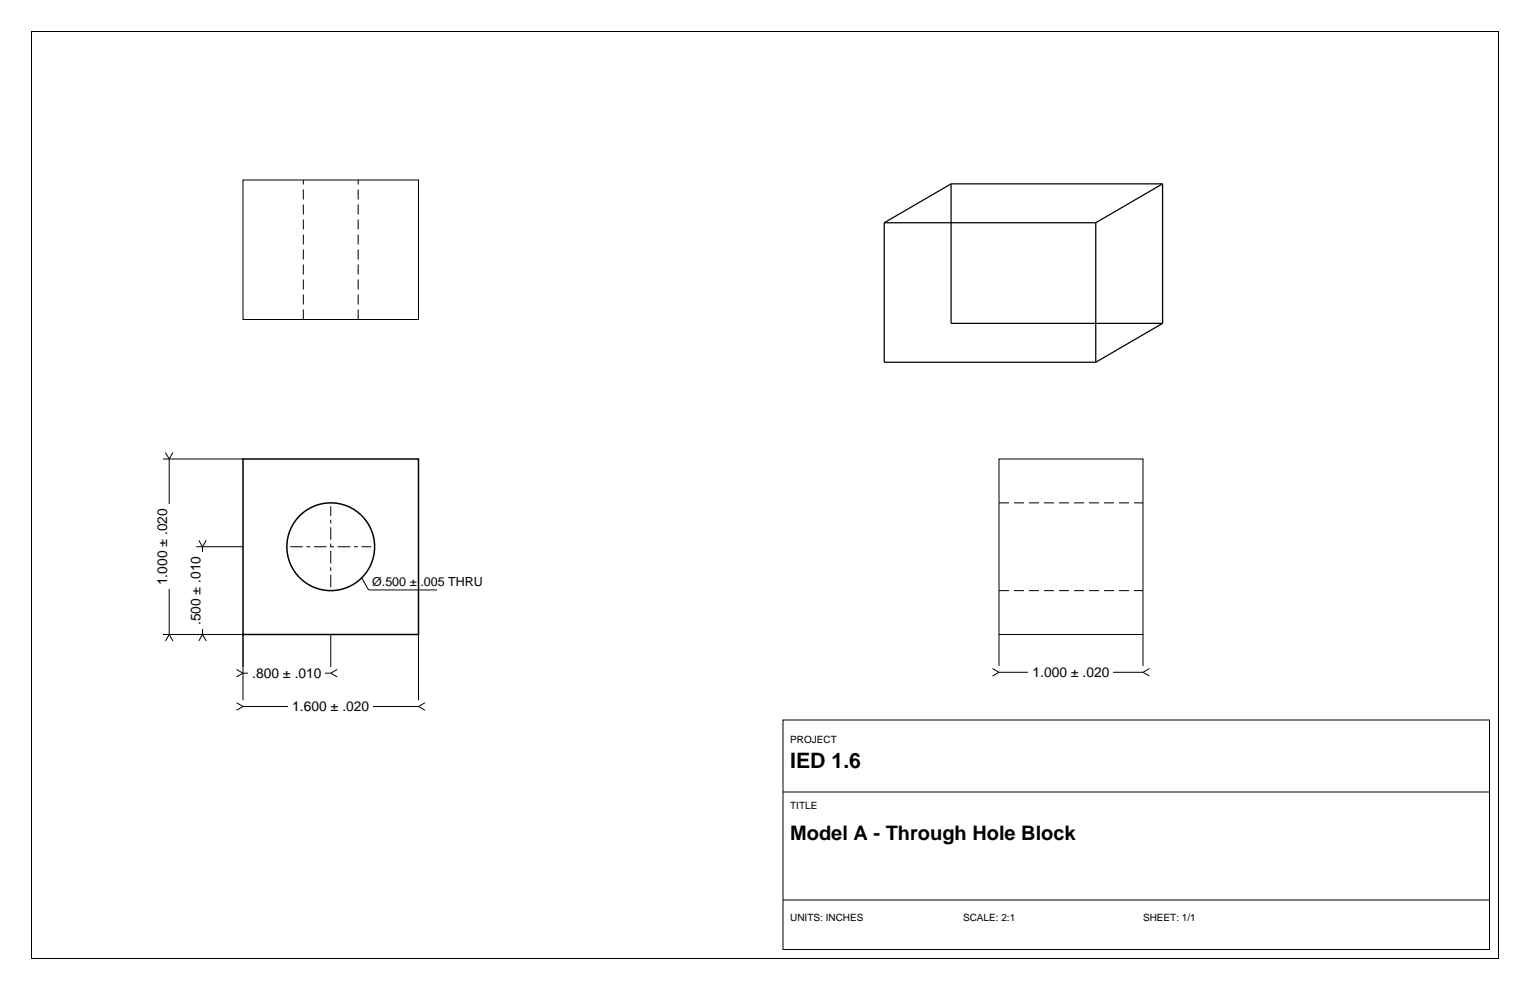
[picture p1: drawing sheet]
<svg xmlns="http://www.w3.org/2000/svg" width="432mm" height="279mm" viewBox="0 0 432 279" stroke-linecap="round" stroke-linejoin="round" font-family="sans-serif">
<path d="M8.9 8.9h414v261.6h-414zM68.6 179.1v18.5M118.1 179.1v18.5M66.7 198.3l1.9 1.1M68.6 199.4h49.5M68.6 199.4l-1.9 1M118.1 199.4l1.8 1M119.9 198.3l-1.8 1.1M221 203.2h199.4v64.8h-199.4zM221 223.5h199.4M221 254h199.4" fill="none" stroke="#000" stroke-width=".28"/>
<g fill="none" stroke="#000" stroke-width=".42">
<path d="M68.6 129.5h49.5v49.6h-49.5z"/>
<circle cx="93.3" cy="154.3" r="12.4"/>
</g>
<path d="M81.9 154.3h22.9M93.3 165.7v-22.8" fill="none" stroke="#000" stroke-width=".28" stroke-dasharray="3.5 1.1 1.1 1.1" stroke-linecap="butt"/>
<path d="M81.4 197.3h23.8v4.2h-23.8z" fill-rule="evenodd" fill="#fff"/>
<path d="M68.6 179.1v9.1M93.3 179.1v9.1M66.7 188.9l1.9 1.1M68.6 190h24.7M68.6 190l-1.9 1.1M93.3 190l1.9 1.1M95.2 188.9l-1.9 1.1" fill="none" stroke="#000" stroke-width=".28"/>
<path d="M70.1 187.9h21.7v4.2h-21.7z" fill-rule="evenodd" fill="#fff"/>
<path d="M46 129.5h22.6M46.7 127.7l1.1 1.8M47.8 129.5v49.6M48.8 127.7l-1 1.8M46 179.1h22.6M47.8 179.1l-1.1 1.8M47.8 179.1l1 1.8" fill="none" stroke="#000" stroke-width=".28"/>
<path d="M43.9 142.4h4.2v23.8h-4.2z" fill-rule="evenodd" fill="#fff"/>
<path d="M55.4 154.3h13.2M56.1 152.5l1 1.8M57.1 154.3v24.8M58.2 152.5l-1.1 1.8M55.4 179.1h13.2M57.1 179.1l-1 1.8M57.1 179.1l1.1 1.8" fill="none" stroke="#000" stroke-width=".28"/>
<path d="M53.3 155.9h4.2v21.6h-4.2z" fill-rule="evenodd" fill="#fff"/>
<path d="M68.6 50.8h49.5v39.4h-49.5zM281.9 129.5h40.7v49.6h-40.7zM102 163l2 3.5h19.3M281.9 179.1v8.9M322.6 179.1v8.9M280.1 188.7l1.8 1M281.9 189.7h40.7M281.9 189.7l-1.8 1.1M322.6 189.7l1.8 1.1M324.4 188.7l-1.8 1" fill="none" stroke="#000" stroke-width=".28"/>
<path d="M85.6 90.2v-39.4M101.1 90.2v-39.4M281.9 141.9h40.7M281.9 166.7h40.7" fill="none" stroke="#000" stroke-width=".28" stroke-dasharray="2.8 1.4" stroke-linecap="butt"/>
<path d="M290.4 187.6h23.8v4.3h-23.8z" fill-rule="evenodd" fill="#fff"/>
<path d="M268.4 51.9v39.4h59.7M268.4 51.9h59.7M268.4 51.9l-18.8 11M328.1 51.9v39.4M328.1 51.9l-18.9 11M249.6 62.9v39.3h59.6M249.6 62.9h59.6M309.2 62.9v39.3M328.1 91.3l-18.9 10.9" fill="none" stroke="#000" stroke-width=".35"/>
<text font-size="6" x="223" y="216.7">IED 1.6</text>
<text font-size="5.6" x="223" y="237">Model A - Through Hole Block</text>
<g font-size="3.9">
<text x="47.2" y="165.1" transform="rotate(-90 47.2 165.1)">1.000 ± .020</text>
<text x="56.6" y="176.5" transform="rotate(-90 56.6 176.5)">.500 ± .010</text>
<text x="71.2" y="191.2">.800 ± .010</text>
<text x="291.4" y="191">1.000 ± .020</text>
<text x="82.5" y="200.6">1.600 ± .020</text>
</g>
<text font-size="3.5" x="105" y="165.5">Ø.500 ± .005 THRU</text>
<g font-size="2.8">
<text x="223" y="209.5">PROJECT</text>
<text x="223" y="228.3">TITLE</text>
<text x="223" y="259.8">UNITS: INCHES</text>
<text x="271.8" y="259.8">SCALE: 2:1</text>
<text x="322.6" y="259.8">SHEET: 1/1</text>
</g>
</svg>
